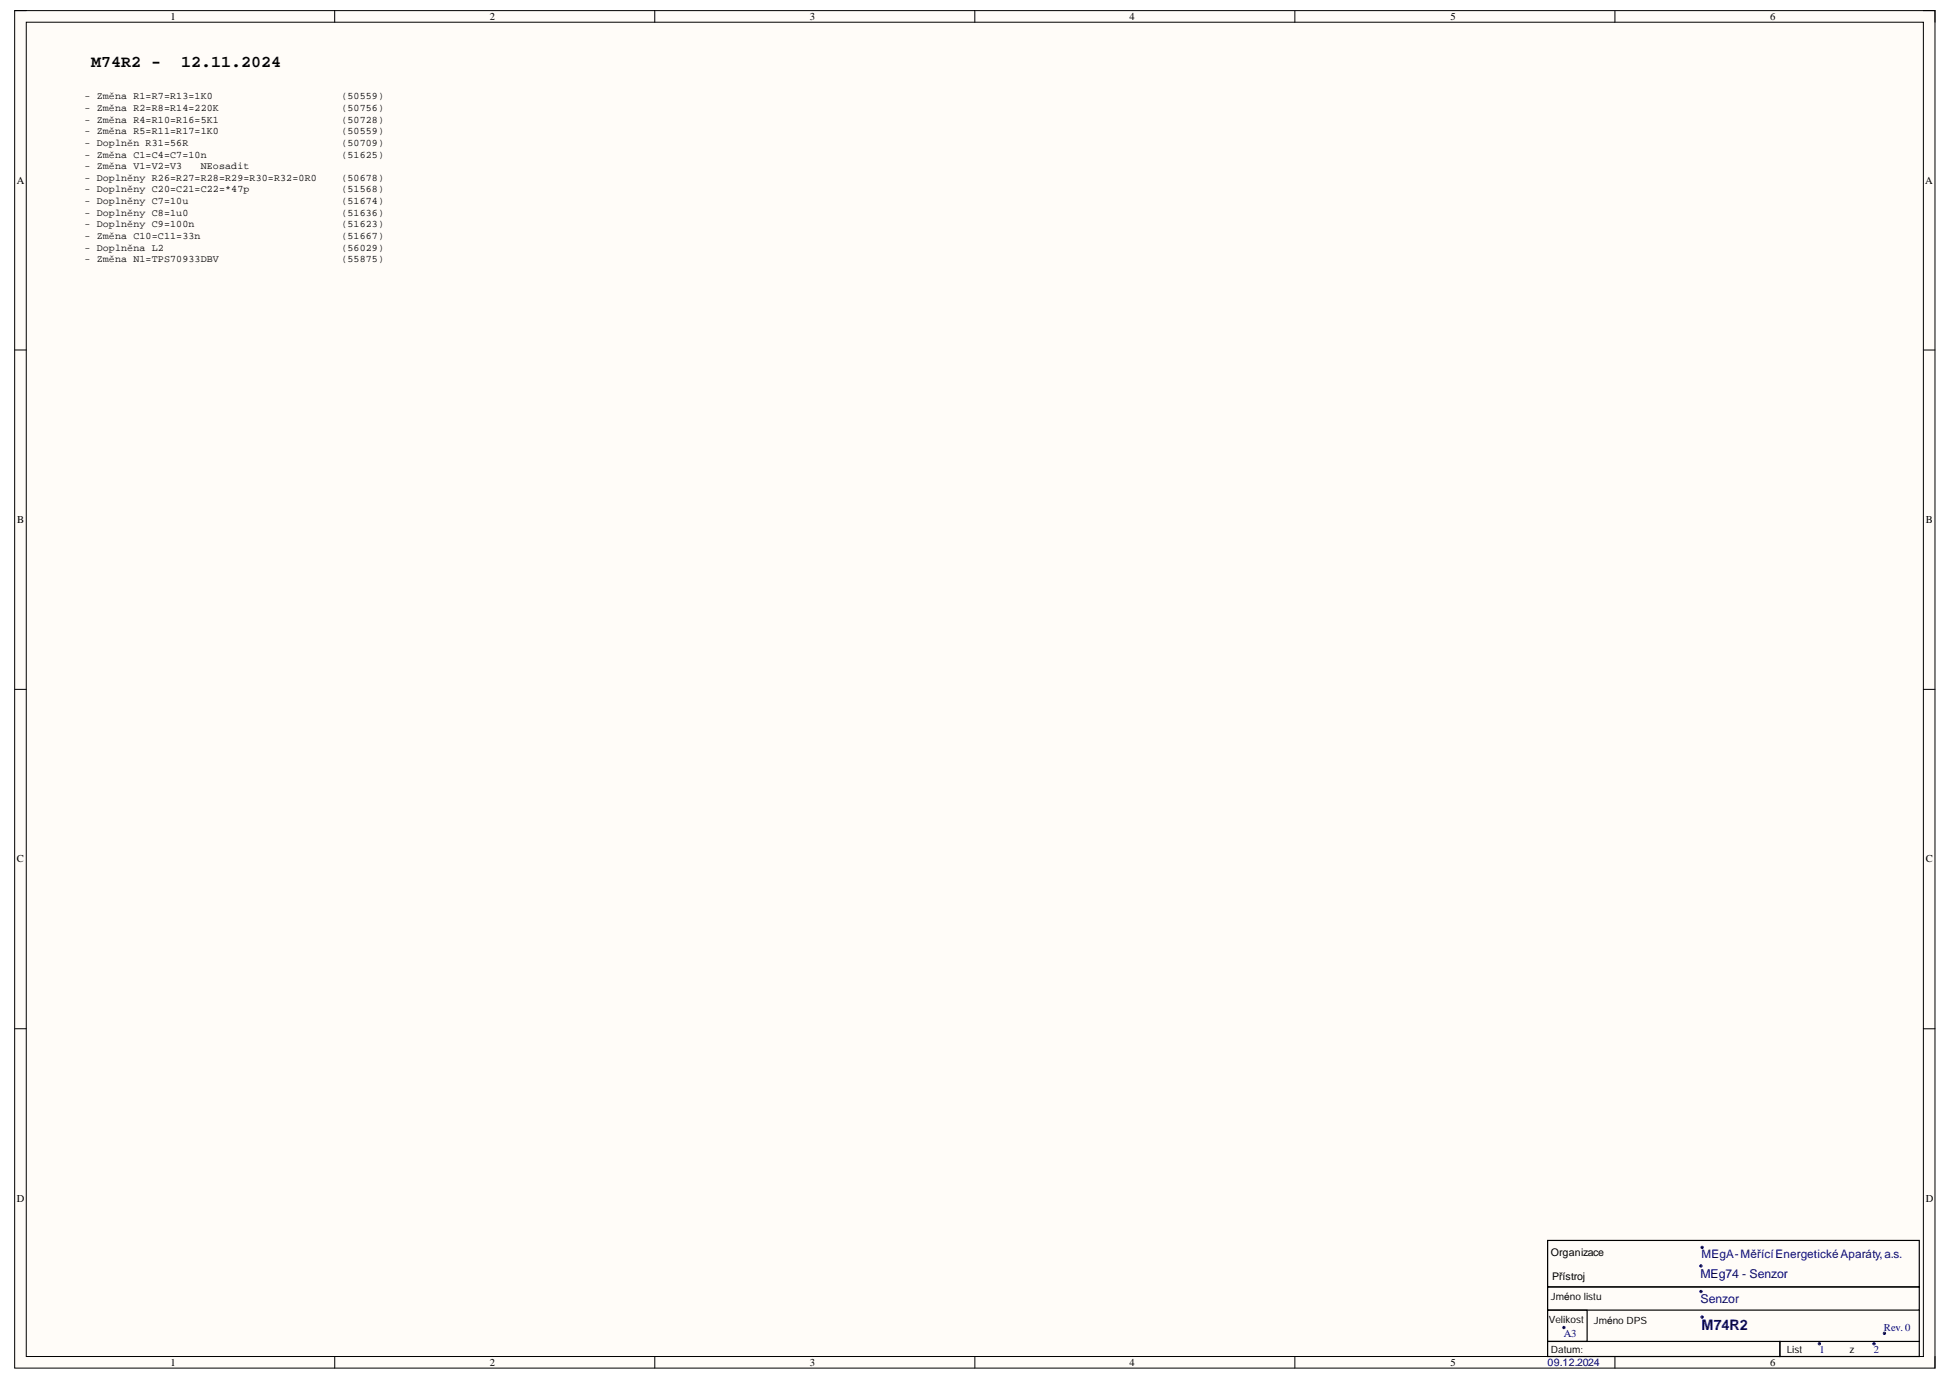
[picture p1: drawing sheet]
<svg xmlns="http://www.w3.org/2000/svg" width="297mm" height="210mm" viewBox="0 0 297 210" stroke-linecap="round" stroke-linejoin="round" font-family="sans-serif">
<path d="M2.2 1.6h292.4v206.6h-292.4z" fill-rule="evenodd" fill="#fffcf8"/>
<path d="M2.2 1.6h292.4v206.6h-292.4z" fill="none" stroke="#000" stroke-width=".15"/>
<path d="M4 3.4h288.8v203.1h-288.8z" fill-rule="evenodd" fill="#fffcf8"/>
<g fill="none" stroke="#000" stroke-width=".15">
<path d="M2.2 1.6h1.8M4 3.4h288.8v203.1h-288.8zM51 1.6v1.8M99.7 1.6v1.8M148.4 1.6v1.8M197.1 1.6v1.8M245.9 1.6v1.8M292.8 1.6h1.8v1.8M2.2 53.3h1.8M292.8 53.3h1.8M2.2 104.9h1.8M292.8 104.9h1.8"/>
<path d="M2.2 156.6h1.8M292.8 156.6h1.8M51 206.5v1.7M99.7 206.5v1.7M148.4 206.5v1.7M197.1 206.5v1.7M245.9 206.5v1.7M294.6 206.5v1.7"/>
</g>
<path d="M235.6 188.8h56.6v7.1h-56.6zM235.6 195.9h56.6v3.5h-56.6zM235.6 199.4h6v4.8h-6zM292.2 199.4v4.8M235.6 204.2h35.4v2.3h-35.4zM271 204.2h21.2v2.3h-21.2z" fill="none" stroke="#000" stroke-width=".18"/>
<path d="M285.2 204.4h.2v.3h-.2z" fill="#000080"/>
<path d="M285.2 204.4h.2v.3h-.2z" fill="none" stroke="#000080" stroke-width=".15"/>
<circle cx="277" cy="204.5" r=".18" fill="#000080"/>
<circle cx="277" cy="204.5" r=".18" fill="none" stroke="#000080" stroke-width=".15"/>
<circle cx="238.1" cy="202.1" r=".18" fill="#000080"/>
<circle cx="238.1" cy="202.1" r=".18" fill="none" stroke="#000080" stroke-width=".15"/>
<circle cx="259" cy="192.7" r=".18" fill="#000080"/>
<circle cx="259" cy="192.7" r=".18" fill="none" stroke="#000080" stroke-width=".15"/>
<circle cx="259.1" cy="189.9" r=".18" fill="#000080"/>
<circle cx="259.1" cy="189.9" r=".18" fill="none" stroke="#000080" stroke-width=".15"/>
<circle cx="259" cy="196.6" r=".18" fill="#000080"/>
<circle cx="259" cy="196.6" r=".18" fill="none" stroke="#000080" stroke-width=".15"/>
<circle cx="286.9" cy="202.9" r=".18" fill="#000080"/>
<circle cx="286.9" cy="202.9" r=".18" fill="none" stroke="#000080" stroke-width=".15"/>
<circle cx="259.1" cy="200.5" r=".18" fill="#000080"/>
<circle cx="259.1" cy="200.5" r=".18" fill="none" stroke="#000080" stroke-width=".15"/>
<g font-size="2.5">
<text x="13.9" y="10.1">M74R2 -</text>
<text x="27.6" y="10.1">12.11.2024</text>
</g>
<text font-size="2.2" fill="#000080" x="259.1" y="202.5">M74R2</text>
<g font-size="1.9" fill="#000080">
<text x="258.9" y="194.5">MEg74 - Senzor</text>
<text x="258.9" y="198.3">Senzor</text>
</g>
<text font-size="1.8" fill="#000080" x="259.1" y="191.4">MEgA-MěřícíEnergetickéAparáty,a.s.</text>
<g font-size="1.6">
<text x="26" y="3">1</text>
<text x="74.6" y="3">2</text>
<text x="123.3" y="3">3</text>
<text x="172" y="3">4</text>
<text x="220.8" y="3">5</text>
<text x="269.5" y="3">6</text>
<text x="2.5" y="28">A</text>
<text x="293.1" y="28">A</text>
<text x="2.6" y="79.7">B</text>
<text x="293.2" y="79.7">B</text>
<text x="2.5" y="131.3">C</text>
<text x="293.2" y="131.3">C</text>
<text x="2.5" y="183">D</text>
<text x="293.2" y="183">D</text>
<text x="236.1" y="191.2">Organizace</text>
<text x="236.3" y="194.9">Přístroj</text>
<text x="26" y="207.9">1</text>
<text x="74.6" y="207.9">2</text>
<text x="123.3" y="207.9">3</text>
<text x="172" y="207.9">4</text>
<text x="220.8" y="207.9">5</text>
<text x="269.5" y="207.9">6</text>
</g>
<g font-size="1.6" fill="#000080">
<text x="238.1" y="203.5">A3</text>
<text x="286.8" y="202.6">Rev. 0</text>
<text x="235.6" y="207.9">09.12.2024</text>
<text x="277" y="206">1</text>
<text x="285.3" y="206">2</text>
</g>
<g font-size="1.5">
<text x="12.9" y="15.1">- Změna R1=R7=R13=1K0</text>
<text x="12.9" y="16.9">- Změna R2=R8=R14=220K</text>
<text x="52" y="15.1">(50559)</text>
<text x="52" y="16.9">(50756)</text>
<text x="12.9" y="18.7">- Změna R4=R10=R16=5K1</text>
<text x="12.9" y="20.5">- Změna R5=R11=R17=1K0</text>
<text x="12.9" y="22.2">- Doplněn R31=56R</text>
<text x="52" y="18.7">(50728)</text>
<text x="52" y="20.5">(50559)</text>
<text x="52" y="22.2">(50709)</text>
<text x="12.9" y="24">- Změna C1=C4=C7=10n</text>
<text x="12.9" y="25.8">- Změna V1=V2=V3</text>
<text x="12.9" y="27.6">- Doplněny R26=R27=R28=R29=R30=R32=0R0</text>
<text x="12.9" y="29.3">- Doplněny C20=C21=C22=*47p</text>
<text x="30.6" y="25.8">NEosadit</text>
<text x="52" y="24">(51625)</text>
<text x="52" y="27.6">(50678)</text>
<text x="52" y="29.3">(51568)</text>
<text x="12.9" y="31">- Doplněny C7=10u</text>
<text x="12.9" y="32.8">- Doplněny C8=1u0</text>
<text x="12.9" y="34.6">- Doplněny C9=100n</text>
<text x="52" y="31">(51674)</text>
<text x="52" y="32.8">(51636)</text>
<text x="52" y="34.6">(51623)</text>
<text x="12.9" y="36.4">- Změna C10=C11=33n</text>
<text x="12.9" y="38.1">- Doplněna L2</text>
<text x="12.9" y="39.9">- Změna N1=TPS70933DBV</text>
<text x="52" y="36.4">(51667)</text>
<text x="52" y="38.1">(56029)</text>
<text x="52" y="39.9">(55875)</text>
<text x="236.1" y="197.8">Jméno listu</text>
<text x="235.8" y="201.4">Velikost</text>
<text x="242.7" y="201.6">Jméno DPS</text>
<text x="236.1" y="206">Datum:</text>
<text x="272" y="206">List</text>
<text x="281.6" y="206">z</text>
</g>
</svg>
